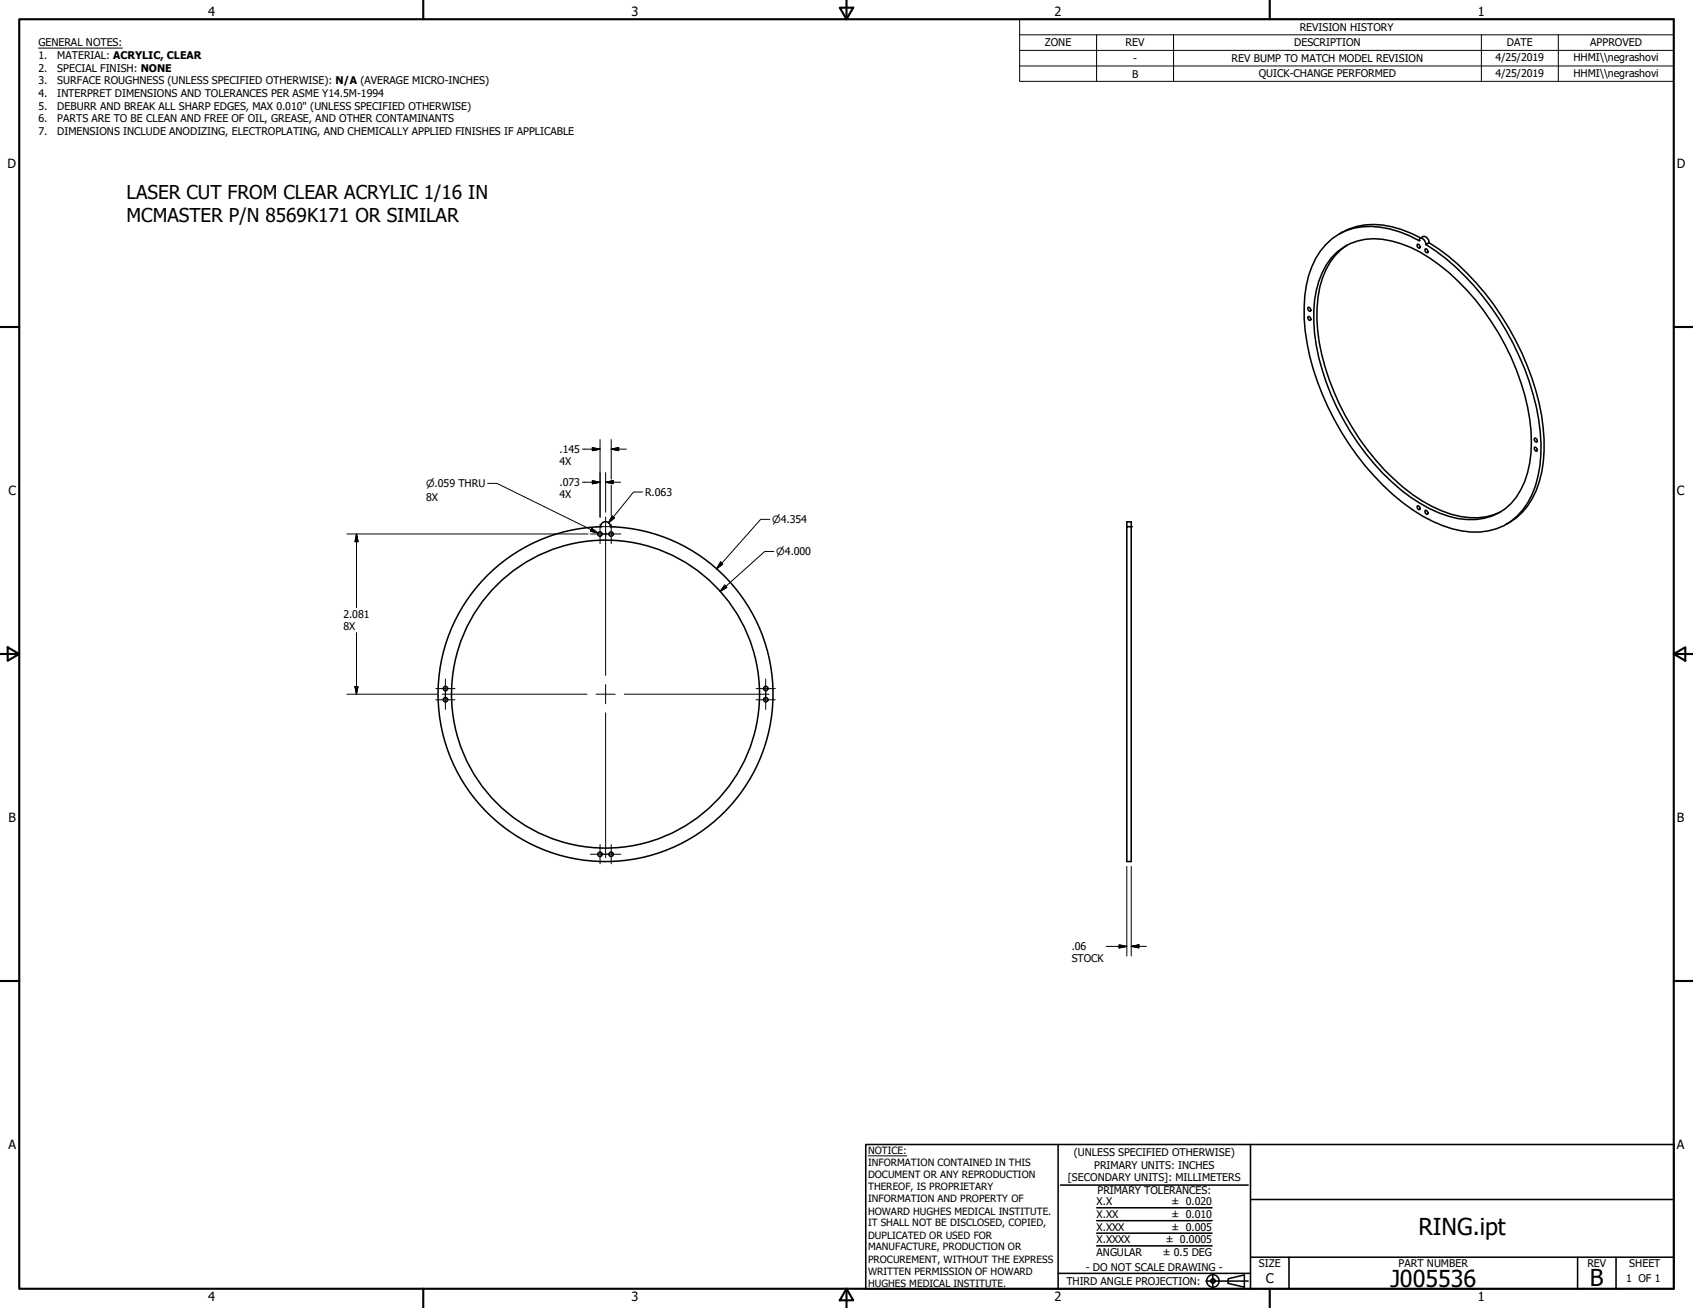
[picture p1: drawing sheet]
<svg xmlns="http://www.w3.org/2000/svg" width="559mm" height="432mm" viewBox="0 0 559 432" stroke-linecap="round" stroke-linejoin="round" font-family="sans-serif">
<!-- layer: Visible (ANSI) -->
<g fill="none" stroke="#000" stroke-width=".51">
<path d="M441.9 77.3a22.8 22.8 0 0 1 20.6-1.5l6.4 2.7M468.8 78.7l1-.7a2.04 2.04 0 0 1 1.9 2.1M437.6 80.7a19.6 19.6 0 0 1 17.9-5.7 36.3 36.3 0 0 1 12.9 4.4l.4-.8a1.97 1.97 0 0 1 1.9 2.1 83.8 83.8 0 0 1 30.7 36.8 72.2 72.2 0 0 1 7.2 32.8 29.8 29.8 0 0 1-7.8 20.1 21.5 21.5 0 0 1-21.5 4.2 57.5 57.5 0 0 1-25.7-17.4 89.8 89.8 0 0 1-22.8-48 41.6 41.6 0 0 1 3.5-23.9l1.6-2.5zM441.2 83.3a19.3 19.3 0 0 1 18.2-3.7 44.5 44.5 0 0 1 18.8 10.3 82.2 82.2 0 0 1 27.1 52.3 34.4 34.4 0 0 1-4.8 21.9 18.6 18.6 0 0 1-19.3 7.1 50 50 0 0 1-24.9-15.1 82.3 82.3 0 0 1-22.4-46 36.5 36.5 0 0 1 3.9-22.7l1.6-2.2zM444.6 80.9a22.8 22.8 0 0 0-9.6 17.2 60.7 60.7 0 0 0 5.2 31.1 79.1 79.1 0 0 0 29.2 36.2 31.1 31.1 0 0 0 21.1 5.2l2.6-.7 2.3-1M467.7 80.8l.2-.2a.97 .97 0 0 1 .7 1.3 .85 .85 0 0 1-.9-1.1zM470.3 82.3l.2-.2a.93 .93 0 0 1 .7 1.3 .85 .85 0 0 1-.9-1.1zM471.7 80.1a80.2 80.2 0 0 1 26.3 28.1 78.7 78.7 0 0 1 11.7 40.6 31.2 31.2 0 0 1-7.3 20.4l-2 1.8-3.3 2.1M471.7 80.1l-1 .6M431.7 101.6l.2-.2a.97 .97 0 0 1 .7 1.3 .85 .85 0 0 1-.9-1.1zM431.7 104.6l.2-.1a.9 .9 0 0 1 .7 1.2 .83 .83 0 0 1-.9-1.1zM506.4 147.8l.3-.2a.99 .99 0 0 1 .6 1.3 .92 .92 0 0 1-.9-1.1z"/>
<path d="M506.4 144.8l.3-.2a.95 .95 0 0 1 .6 1.3 .92 .92 0 0 1-.9-1.1zM371.9 173.9h1.5v110.5h-1.5zM371.9 173.9v-1.6h1.5v1.6M467.7 167.1l.2-.2a.9 .9 0 0 1 .7 1.3 .83 .83 0 0 1-.9-1.1zM470.3 168.6l.2-.2a.97 .97 0 0 1 .7 1.3 .85 .85 0 0 1-.9-1.1zM159.9 190.9a55.1 55.1 0 0 1 38.4-17 1.59 1.59 0 0 1 1.6-1.7 1.59 1.59 0 0 1 1.6 1.7 55.3 55.3 0 0 1 51.6 70.2 55.3 55.3 0 0 1-80.7 33.1 55.3 55.3 0 0 1-12.5-86.3z"/>
<circle cx="198" cy="176.3" r=".73"/>
<circle cx="201.7" cy="176.3" r=".73"/>
<circle cx="147" cy="231" r=".73"/>
<circle cx="147" cy="227.3" r=".73"/>
<circle cx="199.9" cy="229.1" r="50.8"/>
<circle cx="252.8" cy="231" r=".73"/>
<circle cx="252.8" cy="227.3" r=".73"/>
<circle cx="198" cy="282" r=".73"/>
<circle cx="201.7" cy="282" r=".73"/>
</g>
<g fill="#000">
<circle cx="468.4" cy="79.4" r=".25"/>
<circle cx="470.7" cy="80.7" r=".25"/>
<circle cx="198.3" cy="173.9" r=".25"/>
<circle cx="201.5" cy="173.9" r=".25"/>
<circle cx="371.9" cy="173.9" r=".25"/>
<circle cx="373.4" cy="173.9" r=".25"/>
</g>
<!-- layer: Visible Narrow (ANSI) -->
<path d="M471.7 80.1l-1 .6" fill="none" stroke="#000" stroke-width=".38"/>
<!-- layer: Border (ANSI) -->
<g fill="none" stroke="#000" stroke-width=".7">
<path d="M6.3 6.3h546.1v419.1h-546.1zM139.7 0v6.3M277.2 2.5h4.4l-2.2 3.8zM279.4 0v6.3M419.1 0v6.3M0 107.9h6.3M552.4 107.9h6.4M0 215.9h6.3M2.5 213.7l3.8 2.2-3.8 2.2zM552.4 215.9l3.9-2.2v4.4zM552.4 215.9h6.4M0 323.8h6.3"/>
<path d="M552.4 323.8h6.4M139.7 425.4v6.4M279.4 425.4l2.2 3.9h-4.4zM279.4 425.4v6.4M419.1 425.4v6.4"/>
</g>
<!-- layer: Title (ANSI) -->
<g fill="none" stroke="#000" stroke-width=".51">
<path d="M285.8 377.8h266.6v47.6h-266.6zM349.2 377.8v47.6M412.7 377.8v47.6M350 391.2h62M361.9 398.7h38.1M412.7 396h139.7M361.9 411.3h38.1M361.9 407.1h38.1M361.9 403h38.1M412.7 415h139.7M425.4 415v10.4M520.7 415v10.4"/>
<path d="M533.4 415v10.4M349.2 420.4h63.5M398 422.9h14M400.3 420.6v4.6M405.4 422.1l5.3-1.2v4l-5.3-1.2z"/>
<circle cx="400.3" cy="422.9" r="2.06"/>
<circle cx="400.3" cy="422.9" r=".73"/>
</g>
<path d="M286.5 381.6h12.8" fill="none" stroke="#000" stroke-width=".33"/>
<!-- layer: Symbol (ANSI) -->
<path d="M12.7 15.9h27.7M336.5 11.5v-5.2h215.9v5.2M336.5 16.6h215.9M361.9 11.5v15.4M387.3 11.5v15.4M488.9 11.5v15.4M514.3 11.5v15.4M552.4 11.5h-215.9v5.1M552.4 11.5v15.4h-215.9v-10.3M336.5 21.8h215.9" fill="none" stroke="#000" stroke-width=".33"/>
<!-- layer: Center Mark (ANSI) -->
<g fill="none" stroke="#000" stroke-width=".33">
<path d="M194.9 176.3h6.3M196.7 173.9h6.4M198.1 173.1v6.4M198.6 176.3h6.3M199.9 170.7v6.3M199.9 175.2v47.7M201.7 173.1v6.4M143.8 227.3h6.4M143.8 231h6.4M145.9 229.2h47.8M147 224.2v6.3M147 227.8v6.4"/>
<path d="M196.7 229.2h6.4M199.9 226v6.3M199.9 235.3v47.8M206.1 229.2h47.8M249.6 227.3h6.3M249.6 231h6.3M252.7 224.2v6.3M252.7 227.8v6.4M198.1 278.8v6.4M201.7 278.8v6.4M194.9 282h6.3M198.6 282h6.3"/>
</g>
<!-- layer: Dimension (ANSI) -->
<g fill="none" stroke="#000" stroke-width=".33">
<path d="M161 159.6h3l33.4 16.4M192.2 148.3h5.9M192.2 159.2h5.9M195.5 147.8l2.6 .5-2.6 .5zM195.5 158.7l2.6 .5-2.6 .5zM198.1 145.1v25.7M199.9 159.2l2.5-.5v1zM199.9 159.2h5M199.9 156v13.1M201.7 148.3l2.5-.5v1zM201.7 148.3h5.1M201.7 145.1v13.1"/>
<path d="M114.5 176.3h79.6M117.7 176.3l.5 2.5h-1zM117.7 176.3v24.3M195.3 174.4l2.1 1.6-2.5-.7zM201.7 160.1v10.1M202.1 170.4l.7 .6-1.9 1.6zM212.1 162.4h-3l-8.2 10.2M254.1 171.4h-3l-14.6 16.4M237.9 185.5l.7 .7-2.1 1.6zM239.2 193.2l.7 .7-2.2 1.4zM255.4 182.1h-3l-14.7 13.2M117.7 208.9v20.3"/>
<path d="M114.5 229.2h29.8M117.2 226.6h1l-.5 2.6zM371.9 286v29.6M373.4 286v29.6M365.1 312.4h6.8M369.4 311.9l2.5 .5-2.5 .5zM373.4 312.4l2.5-.5v1zM373.4 312.4h5"/>
</g>
<g fill="#000" stroke="#000" stroke-width=".33">
<path d="M195.5 148.8l2.6-.5zM195.5 147.8l2.6 .5-2.6 .5zM195.5 159.7l2.6-.5zM195.5 158.7l2.6 .5-2.6 .5zM199.9 159.2l2.5-.5zM199.9 159.2l2.5-.5v1zM201.7 148.3l2.5-.5zM201.7 148.3l2.5-.5v1zM117.7 176.3l.5 2.5zM117.7 176.3l.5 2.5h-1zM194.9 175.3l2.5 .7zM195.3 174.4l2.1 1.6-2.5-.7z"/>
<path d="M202.1 170.4l-1.2 2.2zM202.1 170.4l.7 .6-1.9 1.6zM237.9 185.5l-1.4 2.3zM237.9 185.5l.7 .7-2.1 1.6zM239.2 193.2l-1.5 2.1zM239.2 193.2l.7 .7-2.2 1.4zM117.2 226.6l.5 2.6zM117.2 226.6h1l-.5 2.6zM369.4 312.9l2.5-.5zM369.4 311.9l2.5 .5-2.5 .5zM373.4 312.4l2.5-.5zM373.4 312.4l2.5-.5v1z"/>
</g>
<g font-size="7.7">
<text x="468.2" y="407.6">RING.ipt</text>
<text x="458.9" y="424.8">J005536</text>
<text x="524.8" y="424.7">B</text>
</g>
<g font-size="6.3">
<text x="41.8" y="65.8">LASER CUT FROM CLEAR ACRYLIC 1/16 IN</text>
<text x="41.8" y="73.3">MCMASTER P/N 8569K171 OR SIMILAR</text>
</g>
<text font-size="4.4" x="417.8" y="423.5">C</text>
<g font-size="4.2">
<text x="68.7" y="5.3">4</text>
<text x="208.4" y="5.3">3</text>
<text x="348.1" y="5.3">2</text>
<text x="487.8" y="5.3">1</text>
<text x="2.5" y="55.5">D</text>
<text x="553.5" y="55.5">D</text>
<text x="2.8" y="163.4">C</text>
<text x="553.5" y="163.4">C</text>
<text x="2.9" y="271.4">B</text>
<text x="553.5" y="271.4">B</text>
<text x="2.8" y="379.3">A</text>
<text x="553.5" y="379.3">A</text>
<text x="68.7" y="429.5">4</text>
<text x="208.4" y="429.6">3</text>
<text x="348.1" y="429.6">2</text>
<text x="487.8" y="429.5">1</text>
</g>
<g font-size="3.5">
<text x="429" y="10.2">REVISION HISTORY</text>
<text x="12.7" y="15.3">GENERAL NOTES:</text>
<text x="344.9" y="15.3">ZONE</text>
<text x="371.5" y="15.3">REV</text>
<text x="427.2" y="15.3">DESCRIPTION</text>
<text x="497.4" y="15.3">DATE</text>
<text x="524.9" y="15.3">APPROVED</text>
<text x="12.7" y="19.5">1.</text>
<text x="12.7" y="23.7">2.</text>
<text x="18.9" y="19.5">MATERIAL: ACRYLIC, CLEAR</text>
<text x="18.9" y="23.7">SPECIAL FINISH: NONE</text>
<text x="374" y="20.3">-</text>
<text x="406.5" y="20.4">REV BUMP TO MATCH MODEL REVISION</text>
<text x="493.6" y="20.3">4/25/2019</text>
<text x="519.3" y="20.1">HHMI\\negrashovi</text>
<text x="12.7" y="27.8">3.</text>
<text x="18.9" y="27.8">SURFACE ROUGHNESS (UNLESS SPECIFIED OTHERWISE): N/A (AVERAGE MICRO-INCHES)</text>
<text x="373.6" y="25.6">B</text>
<text x="415.5" y="25.3">QUICK-CHANGE PERFORMED</text>
<text x="493.6" y="25.4">4/25/2019</text>
<text x="519.3" y="25.3">HHMI\\negrashovi</text>
<text x="12.7" y="32">4.</text>
<text x="18.9" y="32">INTERPRET DIMENSIONS AND TOLERANCES PER ASME Y14.5M-1994</text>
<text x="12.7" y="36.2">5.</text>
<text x="12.7" y="40.4">6.</text>
<text x="18.9" y="36.2">DEBURR AND BREAK ALL SHARP EDGES, MAX 0.010&quot; (UNLESS SPECIFIED OTHERWISE)</text>
<text x="18.9" y="40.4">PARTS ARE TO BE CLEAN AND FREE OF OIL, GREASE, AND OTHER CONTAMINANTS</text>
<text x="12.7" y="44.6">7.</text>
<text x="18.9" y="44.6">DIMENSIONS INCLUDE ANODIZING, ELECTROPLATING, AND CHEMICALLY APPLIED FINISHES IF APPLICABLE</text>
<text x="184.7" y="149.5">.145</text>
<text x="184.7" y="153.4">4X</text>
<text x="184.7" y="160.5">.073</text>
<text x="140.7" y="165.4">8X</text>
<text x="184.7" y="164.3">4X</text>
<text x="212.9" y="163.7">R.063</text>
<text x="113.3" y="204">2.081</text>
<text x="113.3" y="208">8X</text>
<text x="353.8" y="313.7">.06</text>
<text x="353.8" y="317.7">STOCK</text>
<text x="354.5" y="381.6">(UNLESS SPECIFIED OTHERWISE)</text>
<text x="352.5" y="390">[SECONDARY UNITS]: MILLIMETERS</text>
<text x="361.1" y="385.8">PRIMARY UNITS: INCHES</text>
<text x="362.3" y="394.1">PRIMARY TOLERANCES:</text>
<text x="361.9" y="397.9">X.X</text>
<text x="386.7" y="398">± 0.020</text>
<text x="361.9" y="402.1">X.XX</text>
<text x="361.9" y="406.3">X.XXX</text>
<text x="386.7" y="402.1">± 0.010</text>
<text x="386.7" y="406.3">± 0.005</text>
<text x="361.9" y="410.5">X.XXXX</text>
<text x="384.7" y="410.5">± 0.0005</text>
<text x="358.4" y="419.7">- DO NOT SCALE DRAWING -</text>
<text x="361.9" y="414.6">ANGULAR</text>
<text x="383.8" y="414.7">± 0.5 DEG</text>
<text x="415.5" y="418.4">SIZE</text>
<text x="461.6" y="418.3">PART NUMBER</text>
<text x="523.9" y="418.3">REV</text>
<text x="537.8" y="418.4">SHEET</text>
<text x="352" y="424.2">THIRD ANGLE PROJECTION:</text>
<text x="536.7" y="423.2">1 OF 1</text>
</g>
<g font-size="3.3">
<text x="140.7" y="160.8">⌀.059 THRU</text>
<text x="254.9" y="172.7">⌀4.354</text>
<text x="256.2" y="183.3">⌀4.000</text>
<text x="286.5" y="381.1">NOTICE:</text>
<text x="286.5" y="385">INFORMATION CONTAINED IN THIS</text>
<text x="286.5" y="389">DOCUMENT OR ANY REPRODUCTION</text>
<text x="286.5" y="392.9">THEREOF, IS PROPRIETARY</text>
<text x="286.5" y="396.9">INFORMATION AND PROPERTY OF</text>
<text x="286.5" y="400.9">HOWARD HUGHES MEDICAL INSTITUTE.</text>
<text x="286.5" y="404.9">IT SHALL NOT BE DISCLOSED, COPIED,</text>
<text x="286.5" y="408.9">DUPLICATED OR USED FOR</text>
<text x="286.5" y="412.8">MANUFACTURE, PRODUCTION OR</text>
<text x="286.5" y="416.8">PROCUREMENT, WITHOUT THE EXPRESS</text>
<text x="286.5" y="420.8">WRITTEN PERMISSION OF HOWARD</text>
<text x="286.5" y="424.8">HUGHES MEDICAL INSTITUTE.</text>
</g>
</svg>
